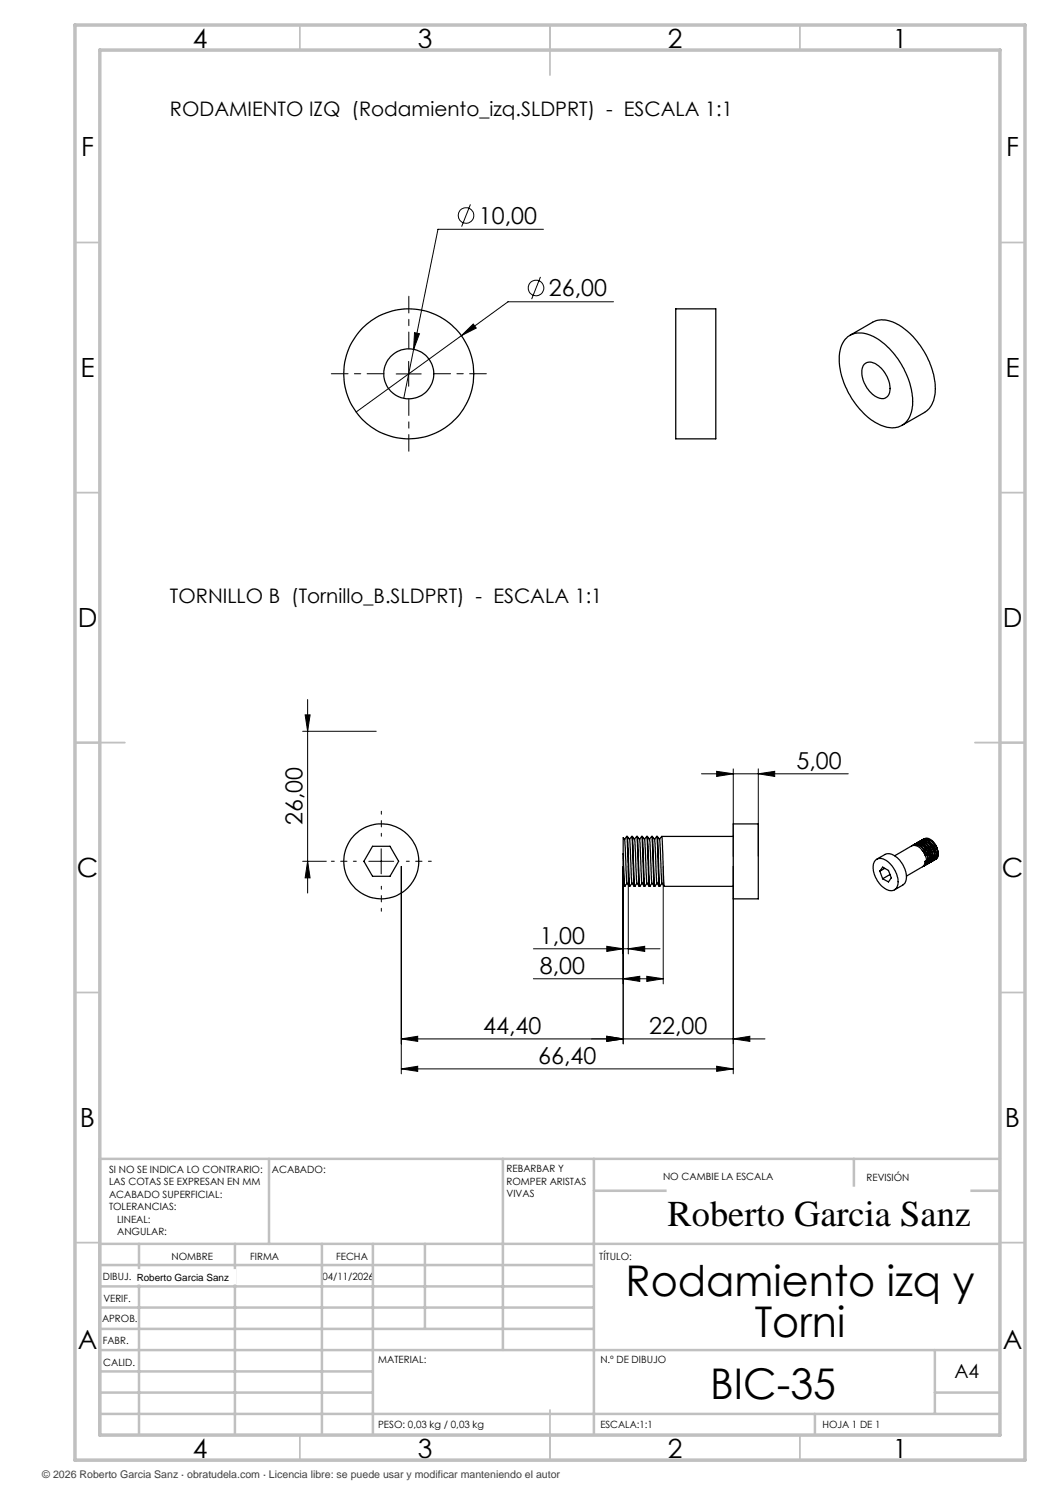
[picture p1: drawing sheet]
<svg xmlns="http://www.w3.org/2000/svg" width="210mm" height="297mm" viewBox="0 0 210 297" stroke-linecap="round" stroke-linejoin="round" font-family="sans-serif">
<g fill="none" stroke="#000" stroke-width=".2">
<path d="M94.1 40.9l-1.8 4.4M108.1 55.4l-1.8 4.4M108.7 45.9h-21.1l-4.9 24M79.2 74.8h5M81.7 72.3v5M82.7 69.9l-1.9 9.8M82.9 66.5l1 .2-1.2 3.2zM92.3 67.1l2.4-2.3 .6 .8zM92.3 67.1l-21.1 15.3M122.7 60.4h-21.1l-9.3 6.7M61.5 139.9v38.7M60.5 146.3h14.7"/>
<path d="M61 143h1l-.5 3.3zM140.3 154.8h29.4M143.3 154.3l3.3 .5-3.3 .5zM146.6 153.8v17.5M151.7 154.8l3.2-.5v1zM151.7 153.8v17.5M60.5 172.3h4.8M61.5 172.3l.5 3.3h-1zM73.8 172.3h4.9M76.2 169.8v5M80.3 173.3v41.5M124.6 173.3v35.5"/>
<path d="M125.7 173.3v17.5M132.6 173.3v23.5M146.6 173.3v41.5M106.7 189.8h25.3M106.7 195.8h25.9M121.4 189.3l3.2 .5-3.2 .5zM124.6 195.8l3.4-.5v1zM125.7 189.8l3.2-.5v1zM129.4 195.3l3.2 .5-3.2 .5zM80.3 207.8l3.2-.5v1zM80.3 213.8l3.2-.5v1zM80.3 207.8h72.7"/>
<path d="M80.3 213.8h66.3M121.4 207.3l3.2 .5-3.2 .5zM143.3 213.3l3.3 .5-3.3 .5zM146.6 207.8l3.4-.5v1z"/>
<circle cx="93.2" cy="43.1" r="1.55"/>
<circle cx="107.2" cy="57.6" r="1.55"/>
</g>
<path d="M76.8 74.8h-10.5M81.8 69.8v-10.5M81.8 79.8v10.5M86.8 74.8h10.5" fill="none" stroke="#000" stroke-width=".2" stroke-dasharray="15.2 1.3 1.3 1.3" stroke-dashoffset="11.9"/>
<path d="M71.3 172.3h-5M76.3 167.3v-5M76.3 177.3v5M81.3 172.3h5" fill="none" stroke="#000" stroke-width=".2" stroke-dasharray="15.2 1.3 1.3 1.3" stroke-dashoffset="14.6"/>
<g fill="none" stroke="#c0c0c0" stroke-width=".35">
<path d="M60 5v5M110 5v10M160 5v5M15 48.5h5M200 48.5h5M15 98.5h5M200 98.5h5M15 148.5h10M195 148.5h10M15 198.5h5M200 198.5h5M15 248.5h5"/>
<path d="M200 248.5h5M60 287v5M110 282v10M160 287v5"/>
</g>
<g fill="none" stroke="#c0c0c0" stroke-width=".5">
<path d="M53.8 231.8v17M100.6 231.8v38.2M118.8 231.8v55.2M118.8 238.2h81.2M170.8 231.8v6.4M200 231.8h-180v55.2M20 248.8h180M20 257.3h98.8M20 253h98.8M27.8 248.8v38.2M47 248.8v38.2M64.4 248.8v38.2"/>
<path d="M74.6 248.8v38.2M85 248.8v17M20 265.8h98.8M20 261.5h98.8M20 278.5h54.6M20 274.3h54.6M20 270h180M187 278.5h13M187 270v12.8M20 282.8h180M163 282.8v4.2"/>
</g>
<path d="M15 5h190v287h-190zM20 10h180v277h-180z" fill="none" stroke="#c0c0c0" stroke-width=".7"/>
<g fill="#000">
<path d="M92.3 67.1l3-1.5-.6-.8zM82.9 66.5l-.2 3.4 1.2-3.2zM121.4 207.3l3.2 .5-3.2 .5zM146.6 207.8l3.4-.5v1zM143.3 154.3l3.3 .5-3.3 .5zM151.7 154.8l3.2-.5v1zM121.4 189.3l3.2 .5-3.2 .5zM125.7 189.8l3.2-.5v1zM124.6 195.8l3.4-.5v1zM129.4 195.3l3.2 .5-3.2 .5z"/>
<path d="M61.5 172.3l.5 3.3h-1zM61 143h1l-.5 3.3z"/>
<path d="M121.4 207.3l3.2 .5-3.2 .5zM80.3 207.8l3.2-.5v1zM143.3 213.3l3.3 .5-3.3 .5zM80.3 213.8l3.2-.5v1z"/>
</g>
<g fill="none" stroke="#000" stroke-width=".25">
<path d="M135.1 61.8h8.1v26h-8.1zM169.5 67.4a5.1 5.1 0 0 1 5.8 .2 16.3 16.3 0 0 1 7.2 13.5 4.4 4.4 0 0 1-3.5 4.4 9.1 9.1 0 0 1-6.9-3.5 15.3 15.3 0 0 1-4.2-11.4l.1-.4a4.9 4.9 0 0 1 1.5-2.8zM170 67.1l4.5-2.7a5.6 5.6 0 0 1 5.9 1 16 16 0 0 1 6.6 13.4 4.9 4.9 0 0 1-2.1 3.7l-4.5 2.6M172.9 72.8a2.1 2.1 0 0 1 2.9 .4 5.6 5.6 0 0 1 2 5.7 1.66 1.66 0 0 1-2.6 .4 5.6 5.6 0 0 1-2.6-6zM74.5 169.3h3.5l1.7 3-1.7 3h-3.5l-1.7-3zM124.6 170.8l.4 6.5M124.6 173.8l.2 3.5M124.6 170.8v3M124.6 173.8v1.6a2.77 2.77 0 0 0 .2 1.9M124.8 177.3h.2M124.9 167.9l-.3-.4v3.3M124.9 167.9l.5 8.7"/>
<path d="M125.3 167.3l-.4 .6M125.3 167.3l.6 10M125.3 167.3h.1M125.4 176.6l.4 .7M125.4 176.7l-.4 .6M125.4 167.3l.5 .6M125.4 167.3l.5 10M125.9 177.3h.1M125.9 167.9l.5 8.7M126.4 167.3l-.5 .6M126.4 167.3l.5 10M126.4 167.3h.1"/>
<path d="M126.4 176.7l-.5 .6M126.4 176.6l.5 .7M126.4 167.3l.6 10M126.5 167.3l.4 .6M126.9 177.3h.1M126.9 167.9l.5 8.7M127.4 167.3l-.5 .6M127.4 167.3l.4 10M127.4 167.3h.1M127.4 176.7l-.4 .6M127.4 176.6l.4 .7M127.5 167.3l.4 .6"/>
<path d="M127.5 167.3l.5 10M127.8 177.3h.2M127.9 167.9l.5 8.7M128.3 167.3l-.4 .6M128.3 167.3l.6 10M128.3 167.3h.1M128.4 176.7l-.4 .6M128.4 176.6l.4 .7M128.4 167.3l.5 .6M128.4 167.3l.5 10M128.9 177.3h.1M128.9 167.9l.5 8.7"/>
<path d="M129.4 167.3l-.5 .6M129.4 167.3l.5 10M129.4 167.3h.1M129.4 176.7l-.5 .6M129.4 176.6l.5 .7M129.4 167.3l.6 10M129.5 167.3l.4 .6M129.9 177.3h.1M129.9 167.9l.5 8.7M130.4 167.3l-.5 .6M130.4 167.3l.4 10M130.4 167.3h.1"/>
<path d="M130.4 176.7l-.4 .6M130.4 176.6l.4 .7M130.5 167.3l.4 .6M130.5 167.3l.5 10M130.8 177.3h.2M130.9 167.9l.5 8.7M131.3 167.3l-.4 .6M131.3 167.3l.6 10M131.3 167.3h.1M131.4 176.7l-.4 .6M131.4 176.6l.4 .7M131.4 167.3l.5 .6"/>
<path d="M131.4 167.3l.5 10M131.9 177.3h.1M131.9 167.9l.5 8.7M132.4 167.3l-.5 .6M132.4 167.3l.5 10M132.4 167.3h14.2M132.4 176.7l-.5 .6M132.4 176.6l.5 .7M132.9 177.3h13.7M146.6 164.8h5.1v15h-5.1zM175.1 172a2.14 2.14 0 0 1 2.9 .8 4.6 4.6 0 0 1 1.4 4.7 1.56 1.56 0 0 1-2.4 .2 5 5 0 0 1-2.2-5.3zM175.4 171.8l1.6-.9a2.97 2.97 0 0 1 3.3 1.7 3.9 3.9 0 0 1 .6 4.1l-2 1.3"/>
<path d="M176 174.2l.5-.8 1.2 .7 .6 1.5-.6 .8-1.2-.6M176 174.2l.5 1.6M177 173.7l-1 .5M178 174.9l-1.5 .9M178.9 171.2l3.4-2a2.1 2.1 0 0 1 2.5 1.3 2.37 2.37 0 0 1 .2 2.6l-.2 .1M182.5 169.1a1.82 1.82 0 0 1 2.4 1 2.3 2.3 0 0 1 .4 2.8l-.3 .2M182.7 169a2.45 2.45 0 0 1 2.7 1.8 1.65 1.65 0 0 1-.3 2.2M182.7 169h-.1M182.8 168.9a1.63 1.63 0 0 1 2.2 .7 2.57 2.57 0 0 1 .6 3.1l-.3 .2M183 168.8a2.29 2.29 0 0 1 2.6 1.6 1.79 1.79 0 0 1-.1 2.4M183.2 168.7a1.82 1.82 0 0 1 2.4 1 2.44 2.44 0 0 1 .3 2.8l-.2 .2M183.3 168.6a1.86 1.86 0 0 1 2.3 1.1 2.44 2.44 0 0 1 .4 2.8l-.2 .1"/>
<path d="M183.5 168.5a1.63 1.63 0 0 1 2.2 .8 2.34 2.34 0 0 1 .5 3.1l-.2 .1M183.6 168.4a1.94 1.94 0 0 1 2.3 1.1 2.27 2.27 0 0 1 .3 2.9M183.8 168.3a1.82 1.82 0 0 1 2.4 1 2.44 2.44 0 0 1 .4 2.8l-.3 .2M184 168.2a1.86 1.86 0 0 1 2.3 1.1 2.44 2.44 0 0 1 .4 2.8l-.2 .1M184.1 168.2a1.44 1.44 0 0 1 2.1 .5 2.76 2.76 0 0 1 .8 3.2l-.3 .2M184.3 168.1a1.88 1.88 0 0 1 2.3 1 2.22 2.22 0 0 1 .3 2.9h-.1M184.4 170l.7 1.2M184.5 168a1.82 1.82 0 0 1 2.4 .9 2.44 2.44 0 0 1 .4 2.8l-.3 .2M184.6 167.8a1.86 1.86 0 0 1 2.3 1.1 2.44 2.44 0 0 1 .4 2.8l-.2 .1M184.6 173.2a.96 .96 0 0 0 .7-1.1l-.3 .2-.2 .8-3.5 2.1M184.8 169.8l.7 1.2M184.9 167.7a2.22 2.22 0 0 1 2.5 1.8l.2 .8"/>
<path d="M185.1 169.6l.7 1.2M185.3 171.1h.1M185.4 169.4l.7 1.2M185.8 169.3l.6 1.1M186.1 169.1l.7 1.1M186.4 168.9l.7 1.1M186.5 172.2h.1M186.8 168.7l.6 1.2"/>
<circle cx="81.7" cy="74.8" r="13"/>
<circle cx="81.7" cy="74.8" r="5"/>
<circle cx="76.3" cy="172.3" r="7.5"/>
</g>
<g fill="#fff" stroke="#fff" stroke-width=".35">
<path d="M27.3 254h19.7v2.7h-19.7z"/>
<path d="M133.5 237.5h60.4v9.9h-60.4z"/>
</g>
<g font-size="8.5">
<text x="125.1" y="259.3">Rodamiento izq y</text>
<text x="150.9" y="267.4">Torni</text>
<text x="142" y="279.7">BIC-35</text>
</g>
<text font-size="7.3" x="133.5" y="245.1">Roberto Garcia Sanz</text>
<g font-size="5.3">
<text x="38.5" y="9.5">4</text>
<text x="83.5" y="9.5">3</text>
<text x="133.6" y="9.5">2</text>
<text x="178.6" y="9.5">1</text>
<text x="16.2" y="31.2">F</text>
<text x="201.2" y="31.2">F</text>
<text x="16.1" y="75.5">E</text>
<text x="201.1" y="75.5">E</text>
<text x="15.5" y="125.5">D</text>
<text x="200.5" y="125.5">D</text>
<text x="15.4" y="175.5">C</text>
<text x="200.4" y="175.5">C</text>
<text x="16" y="225.5">B</text>
<text x="201" y="225.5">B</text>
<text x="15.5" y="269.7">A</text>
<text x="200.5" y="269.7">A</text>
<text x="38.5" y="291.5">4</text>
<text x="83.5" y="291.5">3</text>
<text x="133.6" y="291.5">2</text>
<text x="178.6" y="291.5">1</text>
</g>
<g font-size="4.7">
<text x="95.8" y="44.8">10,00</text>
<text x="109.8" y="59.3">26,00</text>
<text x="159.3" y="153.7">5,00</text>
<text x="60.5" y="165.1" transform="rotate(-90 60.5 165.1)">26,00</text>
<text x="108" y="188.7">1,00</text>
<text x="108" y="194.7">8,00</text>
<text x="96.7" y="206.7">44,40</text>
<text x="129.8" y="206.7">22,00</text>
<text x="107.6" y="212.7">66,40</text>
</g>
<g font-size="4">
<text x="34" y="23.1">RODAMIENTO IZQ (Rodamiento_izq.SLDPRT) - ESCALA 1:1</text>
<text x="34" y="120.6">TORNILLO B (Tornillo_B.SLDPRT) - ESCALA 1:1</text>
</g>
<text font-size="3.9" x="190.9" y="275.5">A4</text>
<text font-size="2.1" fill="#404040" x="8.5" y="295.6">© 2026 Roberto Garcia Sanz · obratudela.com · Licencia libre: se puede usar y modificar manteniendo el autor</text>
<g font-size="2">
<text x="21.8" y="234.6">SI NO SE INDICA LO CONTRARIO:</text>
<text x="21.8" y="237.1">LAS COTAS SE EXPRESAN EN MM</text>
<text x="21.8" y="239.6">ACABADO SUPERFICIAL:</text>
<text x="54.4" y="234.6">ACABADO:</text>
<text x="101.3" y="234.5">REBARBAR Y</text>
<text x="101.3" y="237">ROMPER ARISTAS</text>
<text x="101.3" y="239.5">VIVAS</text>
<text x="132.6" y="236">NO CAMBIE LA ESCALA</text>
<text x="173.3" y="236.2">REVISIÓN</text>
<text x="21.8" y="242.1">TOLERANCIAS:</text>
<text x="23.4" y="244.6">LINEAL:</text>
<text x="23.4" y="247.1">ANGULAR:</text>
<text x="34.3" y="252">NOMBRE</text>
<text x="50" y="251.9">FIRMA</text>
<text x="67.2" y="251.9">FECHA</text>
<text x="119.9" y="251.9">TÍTULO:</text>
<text x="20.6" y="256.1">DIBUJ.</text>
<text x="27.3" y="256.1">Roberto Garcia Sanz</text>
<text x="64.5" y="255.9">04/11/2026</text>
<text x="20.7" y="260.3">VERIF.</text>
<text x="20.4" y="264.4">APROB.</text>
<text x="20.5" y="268.8">FABR.</text>
<text x="20.7" y="273.1">CALID.</text>
<text x="75.6" y="272.5">MATERIAL:</text>
<text x="120.1" y="272.5">N.º DE DIBUJO</text>
<text x="75.6" y="285.5">PESO: 0,03 kg / 0,03 kg</text>
<text x="120.1" y="285.6">ESCALA:1:1</text>
<text x="164.5" y="285.6">HOJA 1 DE 1</text>
</g>
</svg>
